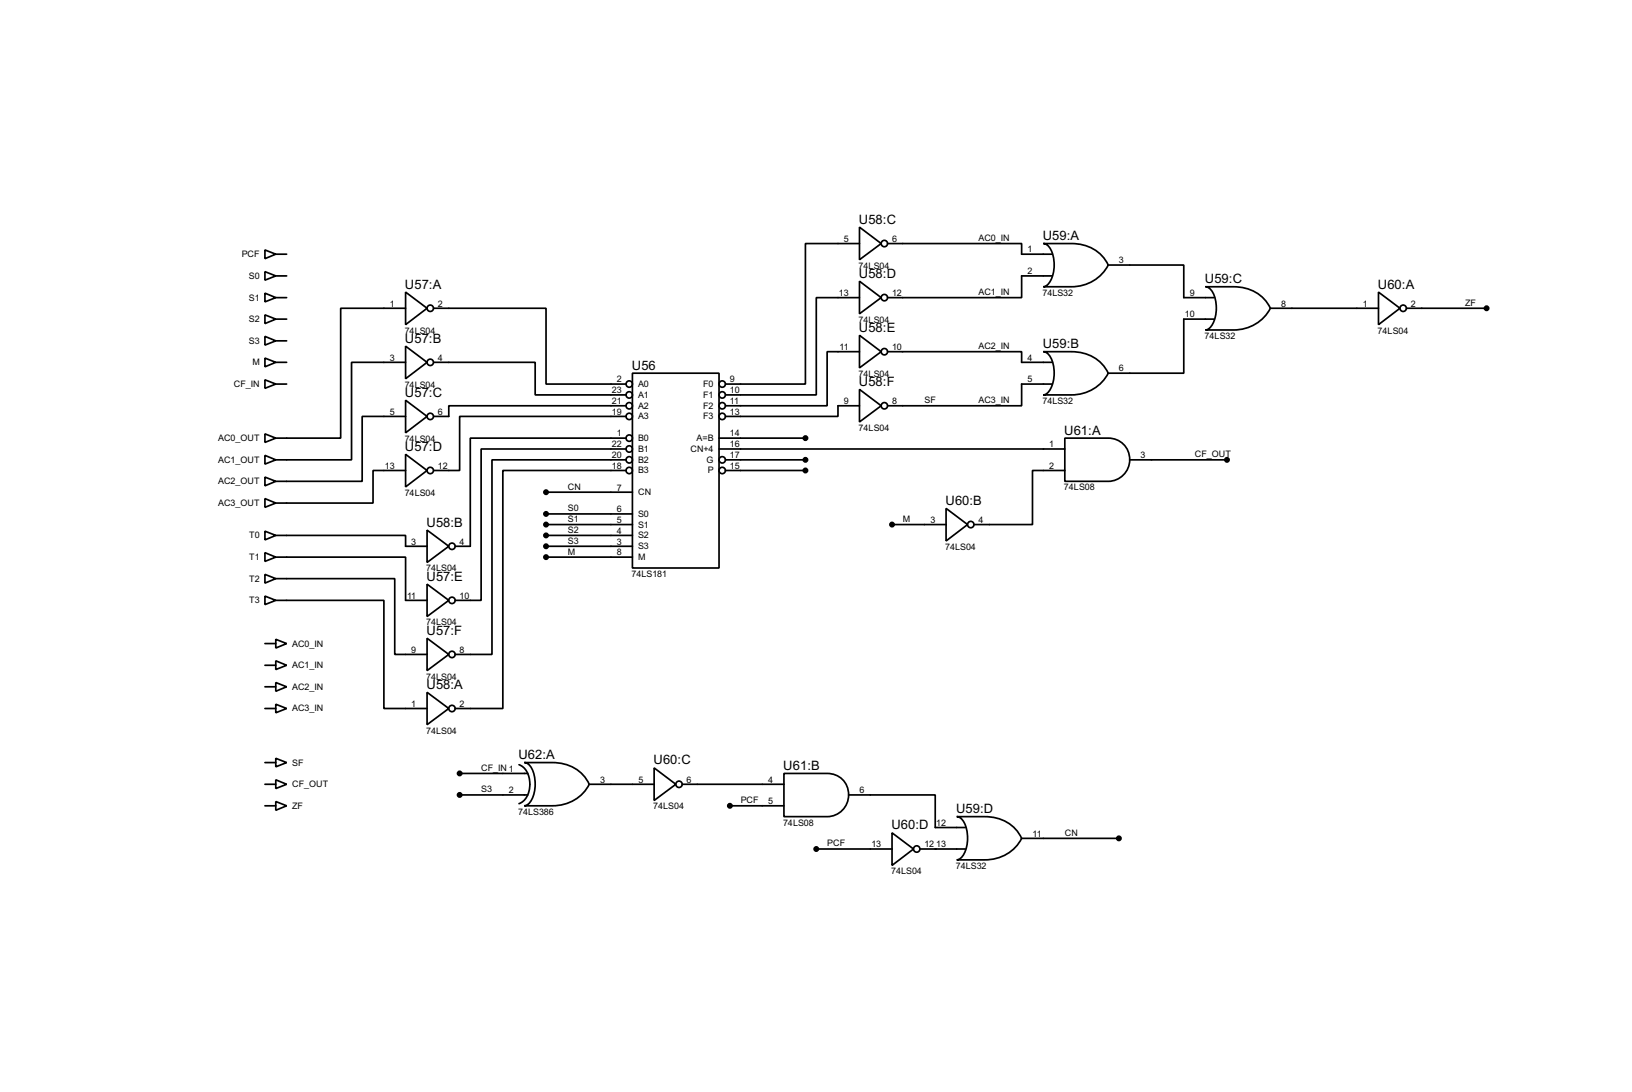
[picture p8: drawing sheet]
<svg xmlns="http://www.w3.org/2000/svg" width="383mm" height="256mm" viewBox="0 0 383 256" stroke-linecap="round" stroke-linejoin="round" font-family="sans-serif">
<g fill="none" stroke="#000" stroke-width=".4">
<path d="M62.3 58.7l2.5 1-2.5 1.1zM64.8 59.7h2.6M202 53.4l5.1 3.8-5.1 3.8zM202 57.2h-12.7v33h-18.8M208.6 57.2h31.5v2.5h7.1M245.2 57.2h6.6a9.2 9.2 0 0 1 8.6 5.1 9.6 9.6 0 0 1-8.6 5.1h-6.6a3.5 3.5 0 0 0 2.3-3.2 7.2 7.2 0 0 0-1.4-6.6zM62.3 63.8l2.5 1-2.5 1zM62.3 68.9l2.5 1-2.5 1zM62.3 74l2.5 1-2.5 1zM62.3 79l2.5 1.1-2.5 1zM64.8 64.8h2.6M64.8 69.9h2.6"/>
<path d="M64.8 75h2.6M95.3 68.6l5.1 3.8-5.1 3.9zM95.3 72.4h-15.2v30.5h-15.3M101.9 72.4h26.4v17.8h18.8M202 66.1l5.1 3.8-5.1 3.8zM202 78.8l5.1 3.8-5.1 3.8zM202 69.9h-10.2v22.9h-21.3M247.2 64.8h-7.1v5.1h-31.5M260.4 62.3h17.8v7.6h7.1M283.3 67.4h6.6a9.2 9.2 0 0 1 8.6 5 9.6 9.6 0 0 1-8.6 5.1h-6.6a3.5 3.5 0 0 0 2.3-3.1 7.2 7.2 0 0 0-1.4-6.7zM285.3 75h-7.1v12.7h-17.8M298.5 72.4h25.4"/>
<path d="M323.9 68.6l5.1 3.8-5.1 3.9zM330.5 72.4h18.8M62.3 84.1l2.5 1-2.5 1.1zM62.3 89.2l2.5 1-2.5 1zM64.8 80.1h2.6M64.8 85.1h2.6M64.8 90.2h2.6M95.3 81.3l5.1 3.8-5.1 3.9zM95.3 94l5.1 3.8-5.1 3.9zM95.3 85.1h-12.7v22.9h-17.8M95.3 97.8h-10.2v15.3h-20.3M101.9 85.1h23.9v7.7h21.3"/>
<path d="M147.1 95.3h-41.6v2.5h-3.6M147.1 97.8h-39.1v12.7h-6.1M148.6 87.7h20.4v45.7h-20.4zM202 91.5l5.1 3.8-5.1 3.8zM202 82.6h-7.6v12.7h-23.9M202 95.3h-5.1v2.5h-26.4M208.6 82.6h31.5v2.5h7.1M245.2 82.6h6.6a9.2 9.2 0 0 1 8.6 5.1 9.6 9.6 0 0 1-8.6 5.1h-6.6a3.5 3.5 0 0 0 2.3-3.2 7.2 7.2 0 0 0-1.4-6.6zM247.2 90.2h-7.1v5.1h-31.5M62.3 101.9l2.5 1-2.5 1zM62.3 107l2.5 1-2.5 1zM62.3 112.1l2.5 1-2.5 1z"/>
<path d="M62.3 117.1l2.5 1.1-2.5 1zM95.3 106.7l5.1 3.8-5.1 3.9zM95.3 110.5h-7.6v7.7h-22.9M128.3 115.6h20.3M147.1 105.5h-34v35.5h-6.1M147.1 108h-31.5v45.7h-8.6M147.1 110.5h-28.9v55.9h-11.2M147.1 102.9h-36.6v25.4h-3.5M169 102.9h20.3M169 105.5h81.2M170.5 108h18.8M170.5 110.5h18.8"/>
<path d="M222.3 119.4l5.1 3.8-5.1 3.9zM250.2 102.9h10.2a5.1 5.1 0 0 1 5.1 5.1 5.1 5.1 0 0 1-5.1 5.1h-10.2zM250.2 110.5h-7.6v12.7h-13.7M265.5 108h22.8M62.3 124.8l2.5 1-2.5 1zM62.3 129.8l2.5 1.1-2.5 1zM62.3 134.9l2.5 1-2.5 1.1zM64.8 130.9h30.5v10.1h5.1M64.8 135.9h28v17.8h7.6M64.8 125.8h30.5v2.5h5.1M100.4 137.2l5.1 3.8-5.1 3.8zM100.4 124.5l5.1 3.8-5.1 3.8z"/>
<path d="M128.3 120.7h20.3M128.3 123.2h20.3M128.3 125.8h20.3M128.3 128.3h20.3M128.3 130.9h20.3M209.6 123.2h12.7M62.3 140l2.5 1-2.5 1zM62.3 151.2h2.5M62.3 156.3h2.5M64.8 150.2l2.6 1-2.6 1zM64.8 155.2l2.6 1.1-2.6 1zM64.8 141h25.4v25.4h10.2"/>
<path d="M100.4 149.9l5.1 3.8-5.1 3.8zM62.3 161.3h2.5M62.3 166.4h2.5M62.3 179.1h2.5M64.8 160.3l2.6 1-2.6 1.1zM64.8 165.4l2.6 1-2.6 1zM64.8 178.1l2.6 1-2.6 1zM100.4 162.6l5.1 3.8-5.1 3.8zM122 179.6a5.1 5.1 0 0 1 2.3 6.2 4 4 0 0 1-2.3 3M123.2 179.1h6.6a9.1 9.1 0 0 1 8.7 5.1 9.5 9.5 0 0 1-8.7 5.1h-6.6a3.4 3.4 0 0 0 2.3-3.2 7.4 7.4 0 0 0-1.4-6.6zM62.3 184.2h2.5M62.3 189.3h2.5"/>
<path d="M64.8 183.2l2.6 1-2.6 1zM64.8 188.3l2.6 1-2.6 1zM108 181.7h16M108 186.7h16M138.5 184.2h15.2M153.7 180.4l5.1 3.8-5.1 3.8zM160.3 184.2h23.9M171.5 189.3h12.7M184.2 181.7h10.2a5.1 5.1 0 0 1 5 5 5.1 5.1 0 0 1-5 5.1h-10.2zM191.8 199.4h17.8M199.4 186.7h20.4v7.7h7.1M209.6 195.6l5.1 3.8-5.1 3.9z"/>
<path d="M216.2 199.4h10.7M224.8 191.8h6.6a9.1 9.1 0 0 1 8.7 5.1 9.5 9.5 0 0 1-8.7 5.1h-6.6a3.4 3.4 0 0 0 2.3-3.2 7.4 7.4 0 0 0-1.4-6.6zM240.1 196.9h22.8"/>
<circle cx="207.8" cy="57.2" r=".75"/>
<circle cx="101.1" cy="72.4" r=".75"/>
<circle cx="207.8" cy="69.9" r=".75"/>
<circle cx="329.7" cy="72.4" r=".75"/>
<circle cx="101.1" cy="85.1" r=".75"/>
<circle cx="101.1" cy="97.8" r=".75"/>
<circle cx="147.8" cy="92.8" r=".75"/>
<circle cx="147.8" cy="97.8" r=".75"/>
<circle cx="147.8" cy="90.2" r=".75"/>
<circle cx="147.8" cy="95.3" r=".75"/>
<circle cx="169.7" cy="95.3" r=".75"/>
<circle cx="169.7" cy="90.2" r=".75"/>
<circle cx="169.7" cy="97.8" r=".75"/>
<circle cx="169.7" cy="92.8" r=".75"/>
<circle cx="207.8" cy="95.3" r=".75"/>
<circle cx="207.8" cy="82.6" r=".75"/>
<circle cx="101.1" cy="110.5" r=".75"/>
<circle cx="147.8" cy="102.9" r=".75"/>
<circle cx="147.8" cy="108" r=".75"/>
<circle cx="147.8" cy="110.5" r=".75"/>
<circle cx="147.8" cy="105.5" r=".75"/>
<circle cx="169.7" cy="108" r=".75"/>
<circle cx="169.7" cy="110.5" r=".75"/>
<circle cx="106.2" cy="128.3" r=".75"/>
<circle cx="228.1" cy="123.2" r=".75"/>
<circle cx="106.2" cy="141" r=".75"/>
<circle cx="106.2" cy="153.7" r=".75"/>
<circle cx="106.2" cy="166.4" r=".75"/>
<circle cx="159.5" cy="184.2" r=".75"/>
<circle cx="215.4" cy="199.4" r=".75"/>
</g>
<circle cx="219.8" cy="199.4" r=".2" fill="#000"/>
<g fill="#000" stroke="#000" stroke-width=".4">
<circle cx="349.3" cy="72.4" r=".5"/>
<circle cx="128.3" cy="115.6" r=".5"/>
<circle cx="189.2" cy="108" r=".5"/>
<circle cx="189.2" cy="110.5" r=".5"/>
<circle cx="189.2" cy="102.9" r=".5"/>
<circle cx="288.3" cy="108" r=".5"/>
<circle cx="128.3" cy="130.9" r=".5"/>
<circle cx="128.3" cy="120.7" r=".5"/>
<circle cx="128.3" cy="123.2" r=".5"/>
<circle cx="128.3" cy="125.8" r=".5"/>
<circle cx="128.3" cy="128.3" r=".5"/>
<circle cx="209.6" cy="123.2" r=".5"/>
<circle cx="108" cy="186.7" r=".5"/>
<circle cx="108" cy="181.7" r=".5"/>
<circle cx="171.5" cy="189.3" r=".5"/>
<circle cx="191.8" cy="199.4" r=".5"/>
<circle cx="262.9" cy="196.9" r=".5"/>
</g>
<g font-size="3.4">
<text x="201.8" y="52.6">U58:C</text>
<text x="245" y="56.4">U59:A</text>
<text x="201.8" y="65.3">U58:D</text>
<text x="95.2" y="67.8">U57:A</text>
<text x="283.1" y="66.6">U59:C</text>
<text x="323.8" y="67.8">U60:A</text>
<text x="201.8" y="78">U58:E</text>
<text x="95.2" y="80.5">U57:B</text>
<text x="245" y="81.8">U59:B</text>
<text x="148.5" y="86.9">U56</text>
<text x="95.2" y="93.2">U57:C</text>
<text x="201.8" y="90.7">U58:F</text>
<text x="95.2" y="105.9">U57:D</text>
<text x="250.1" y="102.1">U61:A</text>
<text x="222.2" y="118.6">U60:B</text>
<text x="100.2" y="123.7">U58:B</text>
<text x="100.2" y="136.4">U57:E</text>
<text x="100.2" y="149.1">U57:F</text>
<text x="100.2" y="161.8">U58:A</text>
<text x="121.8" y="178.3">U62:A</text>
<text x="153.6" y="179.6">U60:C</text>
<text x="184.1" y="180.9">U61:B</text>
<text x="224.7" y="191">U59:D</text>
<text x="209.5" y="194.8">U60:D</text>
</g>
<g font-size="2.4">
<text x="198.3" y="56.8">5</text>
<text x="209.6" y="56.8">6</text>
<text x="229.9" y="56.6">AC0_IN</text>
<text x="241.5" y="59.3">1</text>
<text x="56.8" y="60.4">PCF</text>
<text x="58.5" y="65.5">S0</text>
<text x="201.8" y="63.1">74LS04</text>
<text x="241.5" y="64.4">2</text>
<text x="262.9" y="61.9">3</text>
<text x="58.5" y="70.6">S1</text>
<text x="91.6" y="72">1</text>
<text x="102.9" y="72">2</text>
<text x="197.1" y="69.5">13</text>
<text x="209.6" y="69.5">12</text>
<text x="229.9" y="69.3">AC1_IN</text>
<text x="245" y="69.5">74LS32</text>
<text x="279.6" y="69.5">9</text>
<text x="301" y="72">8</text>
<text x="320.2" y="72">1</text>
<text x="331.5" y="72">2</text>
<text x="344.2" y="71.8">ZF</text>
<text x="58.5" y="75.6">S2</text>
<text x="201.8" y="75.8">74LS04</text>
<text x="278.4" y="74.6">10</text>
<text x="58.5" y="80.8">S3</text>
<text x="95.1" y="78.3">74LS04</text>
<text x="197.3" y="82.2">11</text>
<text x="209.6" y="82.2">10</text>
<text x="229.9" y="82">AC2_IN</text>
<text x="283.1" y="79.6">74LS32</text>
<text x="323.7" y="78.3">74LS04</text>
<text x="59.3" y="85.8">M</text>
<text x="91.6" y="84.7">3</text>
<text x="102.9" y="84.7">4</text>
<text x="145" y="89.8">2</text>
<text x="171.5" y="89.8">9</text>
<text x="201.8" y="88.5">74LS04</text>
<text x="241.5" y="84.7">4</text>
<text x="241.5" y="89.8">5</text>
<text x="262.9" y="87.3">6</text>
<text x="54.9" y="90.9">CF_IN</text>
<text x="95.1" y="91.1">74LS04</text>
<text x="143.8" y="92.4">23</text>
<text x="143.8" y="94.9">21</text>
<text x="149.9" y="90.9">A0</text>
<text x="149.9" y="93.5">A1</text>
<text x="165.2" y="90.9">F0</text>
<text x="165.2" y="93.5">F1</text>
<text x="171.5" y="92.4">10</text>
<text x="171.5" y="94.9">11</text>
<text x="198.3" y="94.9">9</text>
<text x="209.6" y="94.9">8</text>
<text x="217.2" y="94.7">SF</text>
<text x="229.9" y="94.7">AC3_IN</text>
<text x="245" y="94.9">74LS32</text>
<text x="91.6" y="97.4">5</text>
<text x="102.9" y="97.4">6</text>
<text x="143.8" y="97.4">19</text>
<text x="149.9" y="96">A2</text>
<text x="149.9" y="98.5">A3</text>
<text x="165.2" y="96">F2</text>
<text x="165.2" y="98.5">F3</text>
<text x="171.5" y="97.4">13</text>
<text x="201.8" y="101.2">74LS04</text>
<text x="51.2" y="103.6">AC0_OUT</text>
<text x="95.1" y="103.8">74LS04</text>
<text x="143.8" y="105.1">22</text>
<text x="143.8" y="107.6">20</text>
<text x="145" y="102.5">1</text>
<text x="149.9" y="103.6">B0</text>
<text x="149.9" y="106.2">B1</text>
<text x="162.2" y="106.2">CN+4</text>
<text x="163.7" y="103.6">A=B</text>
<text x="171.5" y="102.5">14</text>
<text x="171.5" y="105.1">16</text>
<text x="171.5" y="107.6">17</text>
<text x="246.6" y="105.1">1</text>
<text x="268" y="107.6">3</text>
<text x="280.7" y="107.4">CF_OUT</text>
<text x="51.2" y="108.7">AC1_OUT</text>
<text x="51.2" y="113.8">AC2_OUT</text>
<text x="90.5" y="110.1">13</text>
<text x="102.9" y="110.1">12</text>
<text x="143.8" y="110.1">18</text>
<text x="149.9" y="108.7">B2</text>
<text x="149.9" y="111.2">B3</text>
<text x="166" y="108.7">G</text>
<text x="166.3" y="111.2">P</text>
<text x="171.5" y="110.1">15</text>
<text x="246.6" y="110.1">2</text>
<text x="51.2" y="118.9">AC3_OUT</text>
<text x="95.1" y="116.5">74LS04</text>
<text x="133.4" y="115">CN</text>
<text x="145" y="115.2">7</text>
<text x="149.9" y="116.3">CN</text>
<text x="250" y="115.2">74LS08</text>
<text x="133.4" y="120.1">S0</text>
<text x="133.4" y="122.6">S1</text>
<text x="133.4" y="125.2">S2</text>
<text x="145" y="120.3">6</text>
<text x="145" y="122.8">5</text>
<text x="145" y="125.4">4</text>
<text x="149.9" y="121.4">S0</text>
<text x="149.9" y="123.9">S1</text>
<text x="212.1" y="122.6">M</text>
<text x="218.6" y="122.8">3</text>
<text x="229.9" y="122.8">4</text>
<text x="58.5" y="126.5">T0</text>
<text x="58.5" y="131.6">T1</text>
<text x="96.7" y="127.9">3</text>
<text x="108" y="127.9">4</text>
<text x="133.4" y="127.7">S3</text>
<text x="133.4" y="130.3">M</text>
<text x="145" y="127.9">3</text>
<text x="145" y="130.5">8</text>
<text x="149.9" y="126.5">S2</text>
<text x="149.9" y="129">S3</text>
<text x="149.9" y="131.6">M</text>
<text x="222.1" y="129.2">74LS04</text>
<text x="58.5" y="136.6">T2</text>
<text x="100.2" y="134.2">74LS04</text>
<text x="148.4" y="135.5">74LS181</text>
<text x="58.5" y="141.7">T3</text>
<text x="95.7" y="140.6">11</text>
<text x="108" y="140.6">10</text>
<text x="100.2" y="146.9">74LS04</text>
<text x="68.6" y="151.9">AC0_IN</text>
<text x="96.7" y="153.3">9</text>
<text x="108" y="153.3">8</text>
<text x="68.6" y="157">AC1_IN</text>
<text x="100.2" y="159.6">74LS04</text>
<text x="68.6" y="162">AC2_IN</text>
<text x="68.6" y="167.1">AC3_IN</text>
<text x="96.7" y="166">1</text>
<text x="108" y="166">2</text>
<text x="100.2" y="172.3">74LS04</text>
<text x="68.6" y="179.8">SF</text>
<text x="68.6" y="184.9">CF_OUT</text>
<text x="113.1" y="181.1">CF_IN 1</text>
<text x="141" y="183.8">3</text>
<text x="150" y="183.8">5</text>
<text x="161.3" y="183.8">6</text>
<text x="180.5" y="183.8">4</text>
<text x="68.6" y="190">ZF</text>
<text x="113.1" y="186.1">S3</text>
<text x="119.6" y="186.3">2</text>
<text x="121.8" y="191.4">74LS386</text>
<text x="153.5" y="190.1">74LS04</text>
<text x="174" y="188.7">PCF</text>
<text x="180.5" y="188.9">5</text>
<text x="202" y="186.3">6</text>
<text x="184" y="193.9">74LS08</text>
<text x="220" y="194">12</text>
<text x="242.6" y="196.5">11</text>
<text x="250.2" y="196.3">CN</text>
<text x="194.4" y="198.8">PCF</text>
<text x="204.8" y="199">13</text>
<text x="217.2" y="199">12</text>
<text x="220" y="199">13</text>
<text x="209.4" y="205.4">74LS04</text>
<text x="224.6" y="204.1">74LS32</text>
</g>
</svg>
